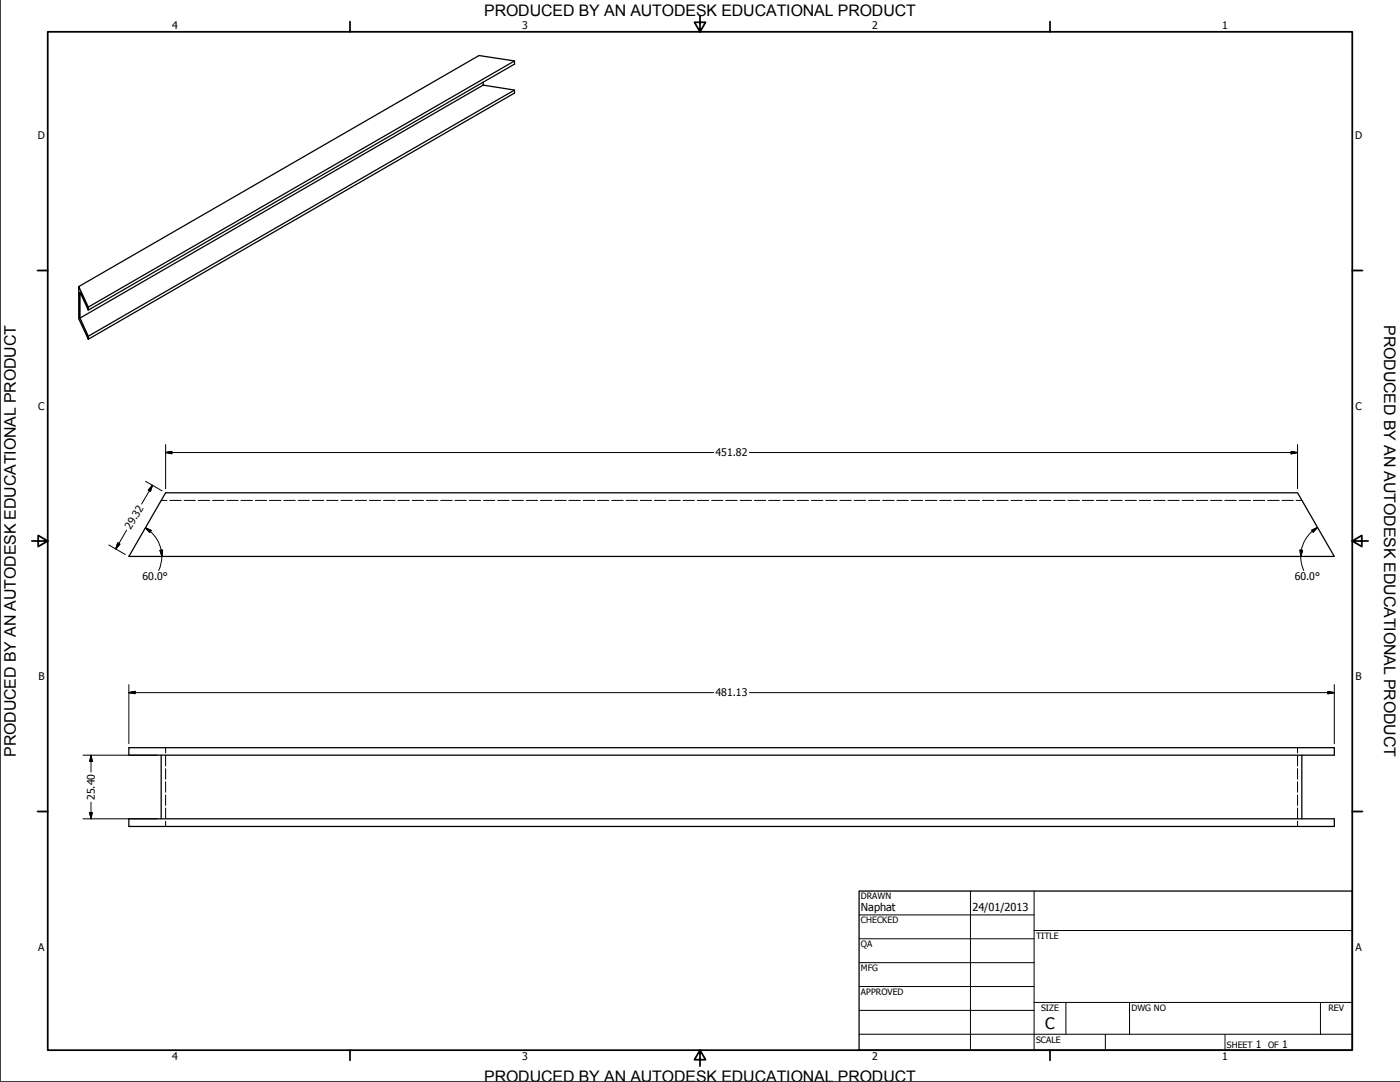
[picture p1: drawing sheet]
<svg xmlns="http://www.w3.org/2000/svg" width="559mm" height="432mm" viewBox="0 0 559 432" stroke-linecap="round" stroke-linejoin="round" font-family="sans-serif">
<!-- layer: Visible (ANSI) -->
<path d="M192.8 32.8v1.2l12.6 1.9v1.2l-170.2 98.3M192.8 34l-160.9 92.9M205.4 24.3l-170.2 98.3M205.4 35.9l-170.2 98.3M31.4 114.4l3.8 8.2v1.2l-3.3-7.2v10.3l3.3 7.3v1.2l-3.8-8.2zM31.4 114.4l159.8-92.2 14.2 2.1v1.3l-170.2 98.2M66.1 196.7h451.8l14.7 25.4h-481.2zM51.4 298.4h481.2v3h-481.2zM64.3 301.4v25.4M519.6 301.4v25.4M51.4 326.8h481.2v3h-481.2z" fill="none" stroke="#000" stroke-width=".51"/>
<!-- layer: Hidden (ANSI) -->
<g fill="none" stroke="#000" stroke-width=".4">
<path d="M64.3 199.7h2.3M67.8 199.7h4.5M73.5 199.7h4.5M79.1 199.7h4.6M84.8 199.7h4.6M90.6 199.7h4.5M96.2 199.7h4.6M101.9 199.7h4.5M107.6 199.7h4.5M113.3 199.7h4.6M119 199.7h4.5M124.7 199.7h4.5"/>
<path d="M130.4 199.7h4.5M136.1 199.7h4.5M141.7 199.7h4.6M147.4 199.7h4.6M153.1 199.7h4.6M158.8 199.7h4.6M164.5 199.7h4.5M170.2 199.7h4.6M175.9 199.7h4.6M181.5 199.7h4.6M187.3 199.7h4.5M193 199.7h4.5"/>
<path d="M198.6 199.7h4.6M204.3 199.7h4.6M210.1 199.7h4.5M215.7 199.7h4.6M221.4 199.7h4.6M227.1 199.7h4.5M232.8 199.7h4.6M238.5 199.7h4.5M244.2 199.7h4.5M249.9 199.7h4.5M255.6 199.7h4.5M261.2 199.7h4.6"/>
<path d="M267 199.7h4.5M272.6 199.7h4.6M278.3 199.7h4.6M284 199.7h4.5M289.7 199.7h4.6M295.4 199.7h4.6M301.1 199.7h4.5M306.8 199.7h4.5M312.5 199.7h4.5M318.1 199.7h4.6M323.8 199.7h4.6M329.6 199.7h4.5"/>
<path d="M335.2 199.7h4.6M340.9 199.7h4.6M346.6 199.7h4.6M352.3 199.7h4.6M358 199.7h4.5M363.7 199.7h4.5M369.4 199.7h4.6M375.1 199.7h4.5M380.7 199.7h4.6M386.5 199.7h4.5M392.1 199.7h4.6M397.8 199.7h4.6"/>
<path d="M403.5 199.7h4.6M409.2 199.7h4.6M414.9 199.7h4.6M420.6 199.7h4.5M426.3 199.7h4.5M432 199.7h4.6M437.6 199.7h4.6M443.4 199.7h4.5M449.1 199.7h4.5M454.7 199.7h4.6M460.4 199.7h4.6M466.2 199.7h4.5"/>
<path d="M471.8 199.7h4.6M477.5 199.7h4.6M483.2 199.7h4.5M488.9 199.7h4.6M494.6 199.7h4.5M500.3 199.7h4.5M506 199.7h4.5M511.7 199.7h4.5M517.3 199.7h2.3M66.1 298.4v2.1M517.9 298.4v2.1M66.1 301.6v4.1"/>
<path d="M66.1 306.8v4.2M66.1 312v4.2M66.1 317.2v4.2M517.9 301.6v4.1M517.9 306.8v4.2M517.9 312v4.2M517.9 317.2v4.2M66.1 322.5v4.1M66.1 327.7v2.1M517.9 322.5v4.1M517.9 327.7v2.1"/>
</g>
<!-- layer: Visible (ANSI) -->
<path d="M0 0v431.8h558.8" fill="none" stroke="#3f3f3f" stroke-width=".4"/>
<!-- layer: Title (ANSI) -->
<path d="M0 0v431.8h558.8" fill="none" stroke="#3f3f3f" stroke-width=".4"/>
<!-- layer: Border (ANSI) -->
<g fill="none" stroke="#000" stroke-width=".7">
<path d="M19 12.7h520.8v406.4h-520.8zM139.7 8.6v4.1M279.4 6.3v6.4l-2.2-3.8h4.4l-2.2 3.8M419.1 8.6v4.1M15 107.9h4M539.8 107.9h4M12.7 215.9h6.3l-3.8-2.2v4.4l3.8-2.2M539.8 215.9l3.8 2.2v-4.4l-3.8 2.2h6.3M15 323.8h4M539.8 323.8h4M139.7 419.1v4.1M279.4 419.1l2.2 3.8h-4.4l2.2-3.8v6.3"/>
<path d="M419.1 419.1v4.1"/>
</g>
<!-- layer: Title (ANSI) -->
<g fill="none" stroke="#000" stroke-width=".4">
<path d="M387.3 355.6v63.5M412.7 355.6v63.5M342.9 365.1h69.8M342.9 374.6h69.8M412.7 371.3h127.1M342.9 384.2h69.8M342.9 393.7h69.8M342.9 412.7h196.9M342.9 403.2h69.8M412.7 400h127.1M425.4 400v12.7M441.2 412.7v6.4"/>
<path d="M450.8 400v12.7M488.9 412.7v6.4M527 400v12.7"/>
</g>
<path d="M342.9 355.6h196.9v63.5h-196.9z" fill="none" stroke="#000" stroke-width=".51"/>
<!-- layer: Dimension (ANSI) -->
<g fill="none" stroke="#000" stroke-width=".4">
<path d="M66.1 177.4v17.7M517.9 177.4v17.7M58.1 192.1l6.6 3.8M60.8 193.7l-.8 2.4-.8-.5zM60.8 193.7l-4.3 7.5M66.1 180.6l2.5-.5v1zM66.1 180.6h218.8M299.1 180.6h218.8M515.4 180.1l2.5 .5-2.5 .5zM43.4 217.5l6.6 3.8M47 216.7l.9 .5-1.7 1.9zM50.5 211.6l-4.3 7.5"/>
<path d="M58 210.6l2.3 1.1-.5 .8zM58 210.6l2.1 1.5M60 212.1a13.5 13.5 0 0 1 4.6 10M63.9 219.6l1-.1-.3 2.6zM518.9 219.5l1 .1-.7 2.5zM523.6 211.6l2.2-1.1-1.7 1.8zM525.8 210.5a13.4 13.4 0 0 0-6.6 11.6M64.6 222.1a13.2 13.2 0 0 1-1.3 5.6M519.2 222.1a13.4 13.4 0 0 0 1.2 5.6M51.4 276.4l2.5-.5v1zM51.4 276.4h233.5M51.4 273.2v23.6"/>
<path d="M299.1 276.4h233.5M530 275.9l2.6 .5-2.6 .5zM532.6 273.2v23.6M33.1 301.4h29.6M36.3 301.4l.5 2.5h-1zM36.3 301.4v6.7M33.1 326.8h29.6M35.8 324.3h1l-.5 2.5zM36.3 320.1v6.7"/>
</g>
<g fill="#000" stroke="#000" stroke-width=".4">
<path d="M60.8 193.7l-.8 2.4zM60.8 193.7l-.8 2.4-.8-.5zM66.1 180.6l2.5-.5zM66.1 180.6l2.5-.5v1zM515.4 181.1l2.5-.5zM515.4 180.1l2.5 .5-2.5 .5zM47 216.7l-.8 2.4zM47 216.7l.9 .5-1.7 1.9zM58 210.6l2.3 1.1zM58 210.6l2.3 1.1-.5 .8zM63.9 219.6l.7 2.5zM63.9 219.6l1-.1-.3 2.6z"/>
<path d="M518.9 219.5l.3 2.6zM518.9 219.5l1 .1-.7 2.5zM525.8 210.5l-1.7 1.8zM523.6 211.6l2.2-1.1-1.7 1.8zM51.4 276.4l2.5-.5zM51.4 276.4l2.5-.5v1zM530 276.9l2.6-.5zM530 275.9l2.6 .5-2.6 .5zM36.3 301.4l.5 2.5zM36.3 301.4l.5 2.5h-1zM35.8 324.3l.5 2.5zM35.8 324.3h1l-.5 2.5z"/>
</g>
<path d="M0 0v431.8h558.8" fill="none" stroke="#3f3f3f" stroke-width=".4"/>
<g font-size="6.4">
<text x="552.4" y="129.8" transform="rotate(90 552.4 129.8)">PRODUCED BY AN AUTODESK EDUCATIONAL PRODUCT</text>
<text x="6.3" y="302" transform="rotate(-90 6.3 302)">PRODUCED BY AN AUTODESK EDUCATIONAL PRODUCT</text>
</g>
<g font-size="6.3">
<text x="193.3" y="6.3">PRODUCED BY AN AUTODESK EDUCATIONAL PRODUCT</text>
<text x="417.2" y="410.6">C</text>
<text x="193.3" y="431.8">PRODUCED BY AN AUTODESK EDUCATIONAL PRODUCT</text>
</g>
<g font-size="4.4">
<text x="343.7" y="363.5">Naphat</text>
<text x="388.1" y="363.7">24/01/2013</text>
</g>
<g font-size="4.2">
<text x="68.7" y="11.7">4</text>
<text x="208.4" y="11.7">3</text>
<text x="348.1" y="11.7">2</text>
<text x="487.8" y="11.7">1</text>
<text x="15.1" y="55.5">D</text>
<text x="540.9" y="55.5">D</text>
<text x="15.2" y="163.4">C</text>
<text x="541" y="163.4">C</text>
<text x="285.6" y="182.1">451.82</text>
<text x="52.3" y="211.6" transform="rotate(-60 52.3 211.6)">29.32</text>
<text x="56.9" y="231.6">60.0°</text>
<text x="516.8" y="231.6">60.0°</text>
<text x="15.3" y="271.4">B</text>
<text x="541.1" y="271.4">B</text>
<text x="285.6" y="277.9">481.13</text>
<text x="37.8" y="319.3" transform="rotate(-90 37.8 319.3)">25.40</text>
<text x="15.2" y="379.3">A</text>
<text x="541" y="379.3">A</text>
<text x="501.3" y="418.3">1</text>
<text x="511.8" y="418.3">1</text>
<text x="68.7" y="423.2">4</text>
<text x="208.4" y="423.2">3</text>
<text x="348.1" y="423.2">2</text>
<text x="487.8" y="423.2">1</text>
</g>
<g font-size="3.5">
<text x="343.7" y="358.9">DRAWN</text>
<text x="343.7" y="368.5">CHECKED</text>
<text x="413.5" y="374.6">TITLE</text>
<text x="343.7" y="378">QA</text>
<text x="343.7" y="387.5">MFG</text>
<text x="343.7" y="397.1">APPROVED</text>
<text x="415.5" y="403.4">SIZE</text>
<text x="451.6" y="403.4">DWG NO</text>
<text x="530.3" y="403.4">REV</text>
<text x="413.5" y="416.1">SCALE</text>
<text x="489.7" y="418.3">SHEET</text>
<text x="506.2" y="418.3">OF</text>
</g>
</svg>
